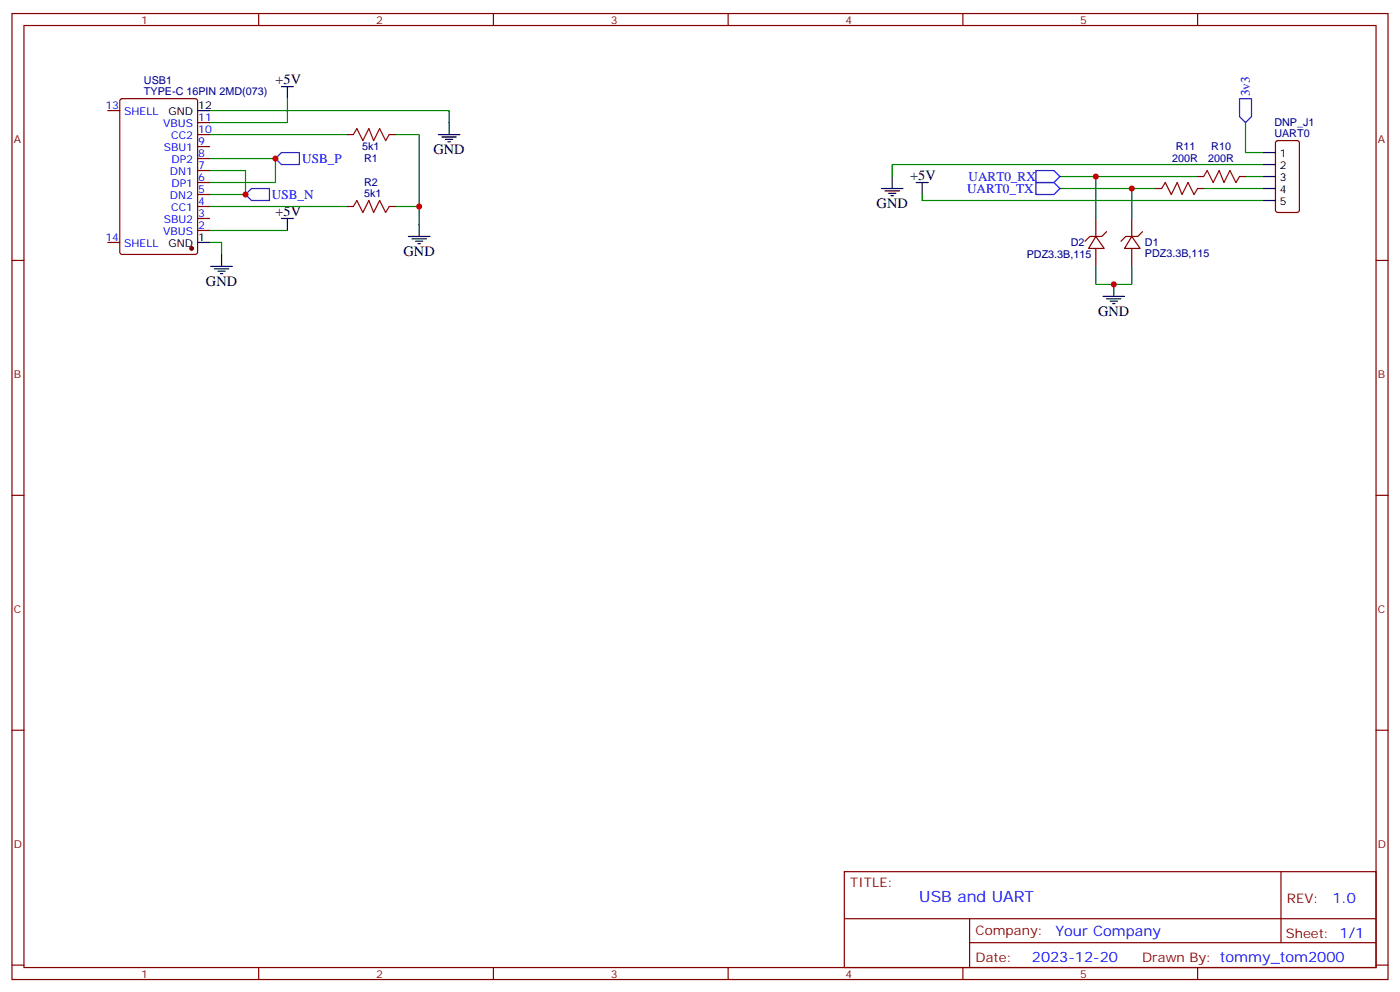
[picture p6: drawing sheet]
<svg xmlns="http://www.w3.org/2000/svg" width="412mm" height="292mm" viewBox="0 0 412 292" stroke-linecap="round" stroke-linejoin="round" font-family="sans-serif">
<g fill="none" stroke="#870000" stroke-width=".35">
<path d="M3.5 4h405.4v284.3h-405.4zM7.1 7.5h398.2v277.3h-398.2zM76.2 4v3.5M145.3 4v3.5M214.5 4v3.5M283.6 4v3.5M352.8 4v3.5M31.7 32.6h3.6M35.5 29.2l.5-.2h21.5l.7 .5v44.7l-.5 .6-21.7 .1-.7-.5v-44.7zM58.2 39.6h3.5M58.2 36.1h3.5M102.3 39.6h1.8"/>
<path d="M114.7 39.6h1.7M58.2 57.3h3.5M58.2 53.7h3.5M58.2 50.2h3.5M58.2 46.7h3.5M58.2 43.1h3.5M340.4 55.5h1.8M352.8 52h1.7M352.8 55.5h1.7M365.1 52h1.8M375.9 41.6l.5-.2h5.7l.6 .4 .1 20-.5 .7h-5.9l-.6-.4-.1-20zM3.5 76.7h3.6"/>
<path d="M31.7 71.4h3.6M58.2 67.8h3.5M58.2 64.3h3.5M58.2 60.8h3.5M102.3 60.8h1.8M114.7 60.8h1.7M322.8 69.6l2.5 3.5h-4.6zM322.8 64.3v5.3M322.8 73.1v5.3M326 68.2l-1.4 1.4h-3.6l-1.4 1.4M333.4 69.6l2.4 3.5h-4.5zM333.4 64.3v5.3"/>
<path d="M333.4 73.1v5.3M336.5 68.2l-1.4 1.4h-3.5l-1.4 1.4M405.3 76.7h3.6M3.5 145.8h3.6M405.3 145.8h3.6M3.5 214.9h3.6M405.3 214.9h3.6M248.7 256.6h156.6v28.2h-156.6zM377.3 256.6v20.9M248.7 270.4h156.5M285.6 277.5h119.6M285.6 270.4v14.1"/>
<path d="M3.5 284.1h3.6M76.2 284.8v3.5M145.3 284.8v3.5M214.5 284.8v3.5M283.6 284.8v3.5M352.8 284.8v3.5M405.3 284.1h3.6"/>
</g>
<g fill="none" stroke="#008700" stroke-width=".35">
<path d="M61.7 32.6h70.6v3.5M61.7 39.6h40.6M84.7 29v7.1h-23M116.4 39.6h7.1v26.5M366.9 36.1v8.8h5.3M61.7 50.2h10.6v7.1h-10.6M61.7 46.7h19.4v7h-19.4M271.6 57.3v1.7h100.6M312.2 52h40.6M312.2 55.5h28.2M322.8 52v12.3M333.4 55.5v8.8"/>
<path d="M354.5 55.5h17.7M366.9 52h5.3M372.2 48.4h-109.4v3.6M61.7 71.4h3.6v3.5M61.7 67.8h23M61.7 60.8h40.6M116.4 60.8h7.1M322.8 78.4v5.3h10.6v-5.3"/>
</g>
<path d="M365.1 29h3.6v5.3l-1.8 1.8-1.8-1.8zM72.3 57.3l1.8-1.8h5.3v3.5h-5.3zM81.1 46.7l1.8-1.8h5.3v3.5h-5.3zM305.2 50.2h5.2l1.8 1.8-1.8 1.7h-5.2zM305.2 53.7h5.2l1.8 1.8-1.8 1.8h-5.2z" fill="none" stroke="#00f" stroke-width=".35"/>
<g fill="none" stroke="#000" stroke-width=".35">
<path d="M58.2 32.6h3.5M82.9 25.5h3.5M84.7 25.5v3.5M129.1 39.6h6.4M132.3 36.1v3.5M130.2 40.3h4.2M131.2 41h2.1M131.9 41.7h.7M259.6 55.5h6.4M260.7 56.2h4.2M261.8 56.9h2.1M262.5 57.6h.7"/>
<path d="M262.8 52v3.5M269.9 53.7h3.5M271.6 53.7v3.6M372.2 55.5h3.5M372.2 44.9h3.5M372.2 48.4h3.5M372.2 52h3.5M372.2 59h3.5M58.2 71.4h3.5M62.1 78.4h6.3M63.1 79.1h4.3M64.2 79.8h2.1"/>
<path d="M65.3 74.9v3.5M82.9 64.3h3.5M84.7 64.3v3.5M120.3 69.6h6.3M121.4 70.3h4.2M122.4 71h2.1M123.1 71.7h.7M123.5 66.1v3.5M64.9 80.5h.7M324.9 87.2h6.4M326 87.9h4.2M327 88.7h2.1"/>
<path d="M327.7 89.4h.7M328.1 83.7v3.5"/>
</g>
<circle cx="56.4" cy="73.1" r=".53" fill="#870000" stroke="#870000" stroke-width=".35"/>
<path d="M104.1 39.6l1-1.7 1.8 3.5 1.8-3.5 1.4 3.5 1.7-3.5 1.8 3.5 1.1-1.8M342.2 55.5l1.1-1.8 1.7 3.6 1.8-3.6 1.4 3.6 1.8-3.6 1.7 3.6 1.1-1.8M354.5 52l1.1-1.8 1.8 3.5 1.7-3.5 1.4 3.5 1.8-3.5 1.8 3.5 1-1.7M104.1 60.8l1-1.8 1.8 3.5 1.8-3.5 1.4 3.5 1.7-3.5 1.8 3.5 1.1-1.7" fill="none" stroke="#a10000" stroke-width=".35"/>
<g fill="#c00">
<circle cx="322.8" cy="52" r=".88"/>
<circle cx="333.4" cy="55.5" r=".88"/>
<circle cx="328.1" cy="83.7" r=".88"/>
<circle cx="72.3" cy="57.3" r=".88"/>
<circle cx="81.1" cy="46.7" r=".88"/>
<circle cx="123.5" cy="60.8" r=".88"/>
</g>
<text font-size="4.6" fill="#00f" x="270.8" y="265.6">USB and UART</text>
<g font-size="4.2">
<text x="81.1" y="24.8">+5V</text>
<text x="127.7" y="45.3">GND</text>
<text x="268.1" y="53">+5V</text>
<text x="81.1" y="63.6">+5V</text>
<text x="258.2" y="61.1">GND</text>
<text x="118.9" y="75.2">GND</text>
<text x="60.7" y="84.1">GND</text>
<text x="323.5" y="92.9">GND</text>
</g>
<g font-size="4.2" fill="#00f">
<text x="392.5" y="265.8">1.0</text>
<text x="310.9" y="275.4">Your Company</text>
<text x="304" y="283.2">2023-12-20</text>
</g>
<g font-size="3.9" fill="#00f">
<text x="368.2" y="28.3" transform="rotate(-90 368.2 28.3)">3v3</text>
<text x="89" y="47.9">USB_P</text>
<text x="285.3" y="53.1">UART0_RX</text>
<text x="80.1" y="58.5">USB_N</text>
<text x="284.9" y="56.7">UART0_TX</text>
</g>
<g font-size="3.9" fill="#800">
<text x="250.5" y="261.2">TITLE:</text>
<text x="379.1" y="265.8">REV:</text>
<text x="287.4" y="275.4">Company:</text>
<text x="378.7" y="276">Sheet: 1/1</text>
<text x="287.4" y="283">Date:</text>
<text x="336.4" y="283.1">Drawn By: tommy_tom2000</text>
</g>
<g font-size="3.2" fill="#800">
<text x="41.6" y="7">1</text>
<text x="110.8" y="7">2</text>
<text x="179.9" y="7">3</text>
<text x="249.1" y="7">4</text>
<text x="318.2" y="7">5</text>
<text x="4.1" y="42.1">A</text>
<text x="405.9" y="42.1">A</text>
<text x="4.1" y="111.2">B</text>
<text x="405.9" y="111.2">B</text>
<text x="4.1" y="180.4">C</text>
<text x="405.9" y="180.4">C</text>
<text x="4.1" y="249.5">D</text>
<text x="405.9" y="249.5">D</text>
<text x="41.6" y="287.8">1</text>
<text x="110.8" y="287.8">2</text>
<text x="179.9" y="287.8">3</text>
<text x="249.1" y="287.8">4</text>
<text x="318.2" y="287.8">5</text>
</g>
<g font-size="3.2" fill="#000080">
<text x="42.4" y="28">TYPE-C 16PIN 2MD(073)</text>
<text x="42.4" y="24.7">USB1</text>
<text x="375.4" y="40.3">UART0</text>
<text x="375.4" y="37.1">DNP_J1</text>
<text x="106.7" y="44.3">5k1</text>
<text x="107.3" y="47.8">R1</text>
<text x="345.3" y="47.8">200R</text>
<text x="346.4" y="44.3">R11</text>
<text x="355.9" y="47.8">200R</text>
<text x="356.8" y="44.3">R10</text>
<text x="107.3" y="58">5k1</text>
<text x="107.3" y="54.8">R2</text>
<text x="302.5" y="76">PDZ3.3B,115</text>
<text x="315.4" y="72.5">D2</text>
<text x="337.3" y="75.7">PDZ3.3B,115</text>
<text x="337.3" y="72.5">D1</text>
</g>
<g font-size="3.2" fill="#00f">
<text x="31.1" y="32.2">13</text>
<text x="36.6" y="34">SHELL</text>
<text x="58.4" y="35.7">11</text>
<text x="48.1" y="37.5">VBUS</text>
<text x="50.5" y="41">CC2</text>
<text x="58.4" y="39.3">10</text>
<text x="48.2" y="44.6">SBU1</text>
<text x="58.4" y="46.3">8</text>
<text x="58.4" y="42.8">9</text>
<text x="50.1" y="51.6">DN1</text>
<text x="50.5" y="48.1">DP2</text>
<text x="58.4" y="53.4">6</text>
<text x="58.4" y="49.8">7</text>
<text x="50.1" y="58.7">DN2</text>
<text x="50.5" y="55.1">DP1</text>
<text x="58.4" y="56.9">5</text>
<text x="48.2" y="65.7">SBU2</text>
<text x="50.5" y="62.2">CC1</text>
<text x="58.4" y="64">3</text>
<text x="58.4" y="60.4">4</text>
<text x="31.1" y="71">14</text>
<text x="48.1" y="69.3">VBUS</text>
<text x="58.4" y="67.5">2</text>
<text x="36.6" y="72.8">SHELL</text>
</g>
<g font-size="3.2">
<text x="49.6" y="34">GND</text>
<text x="58.4" y="32.2">12</text>
<text x="377" y="46.3">1</text>
<text x="377" y="49.8">2</text>
<text x="377" y="53.4">3</text>
<text x="377" y="56.9">4</text>
<text x="377" y="60.4">5</text>
<text x="58.4" y="71">1</text>
<text x="49.6" y="72.8">GND</text>
</g>
</svg>
